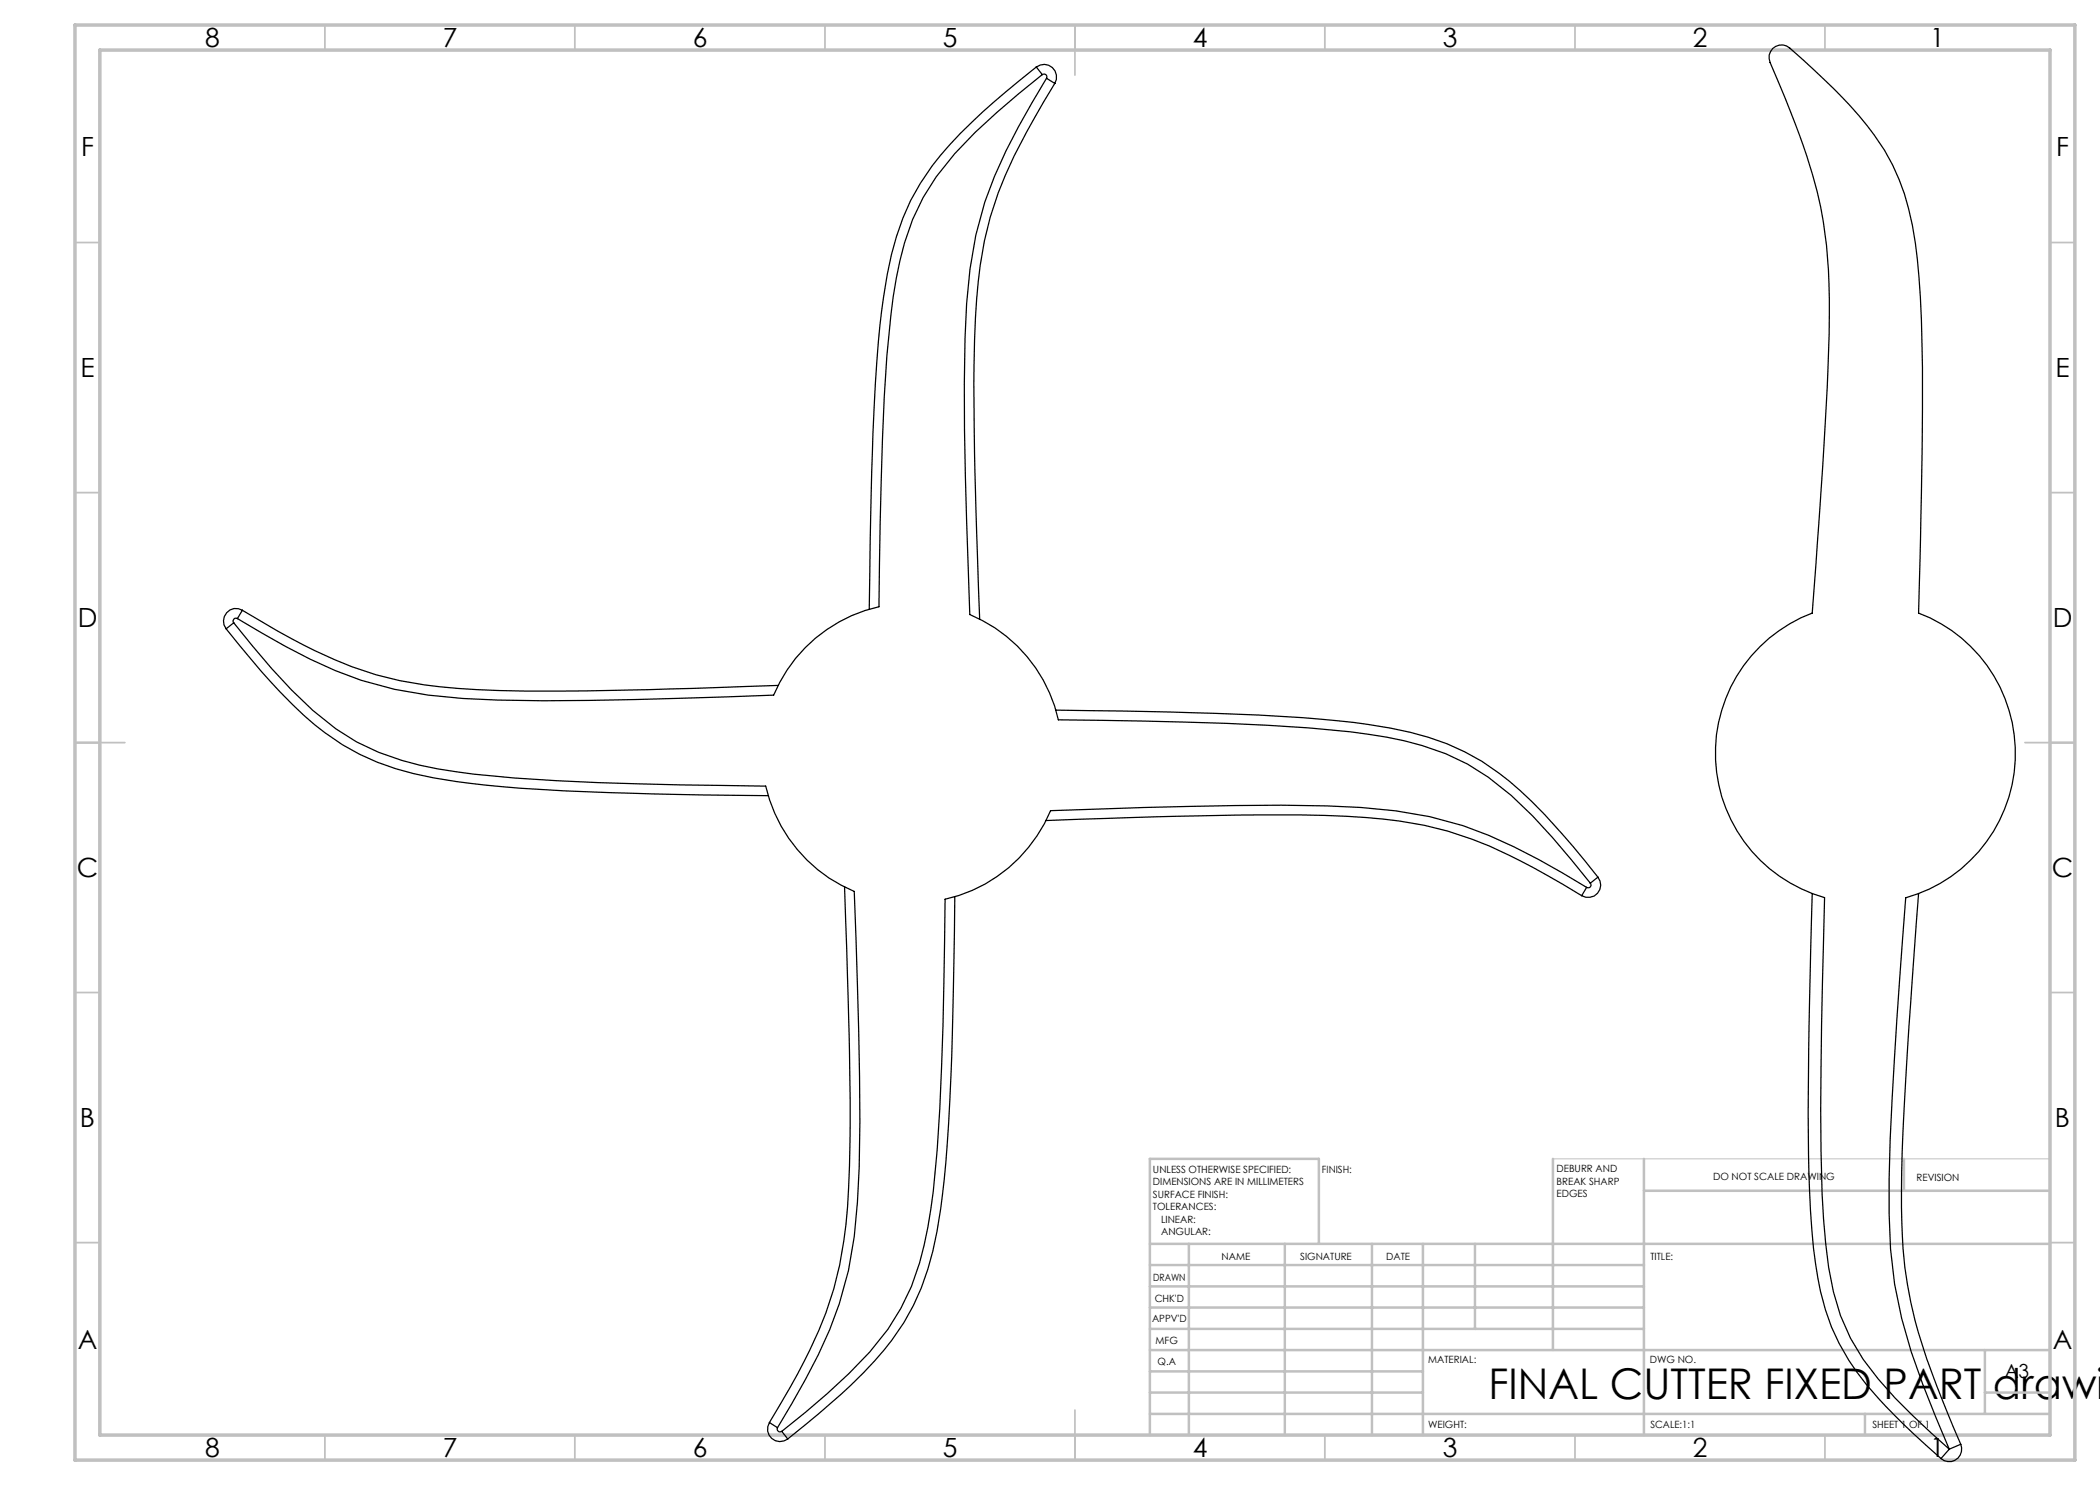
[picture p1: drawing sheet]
<svg xmlns="http://www.w3.org/2000/svg" width="420mm" height="297mm" viewBox="0 0 420 297" stroke-linecap="round" stroke-linejoin="round" font-family="sans-serif">
<path d="M310.6 231.8h99.4" fill="none" stroke="#c0c0c0" stroke-width=".2"/>
<g fill="none" stroke="#c0c0c0" stroke-width=".35">
<path d="M65 5v5M115 5v5M165 5v5M215 5v10M265 5v5M315 5v5M365 5v5M15 48.5h5M410 48.5h5M15 98.5h5M410 98.5h5M15 148.5h10"/>
<path d="M405 148.5h10M15 198.5h5M410 198.5h5M15 248.5h5M410 248.5h5M65 287v5M115 287v5M165 287v5M215 282v10M265 287v5M315 287v5M365 287v5"/>
</g>
<g fill="none" stroke="#c0c0c0" stroke-width=".5">
<path d="M310.6 231.8v38.2M328.8 231.8v55.2M328.8 238.2h81.2M380.8 231.8v6.4M230 248.8h180M230 257.3h98.8M230 253h98.8M237.8 248.8v38.2M257 248.8v38.2M263.8 248.8v-17h-33.8v55.2M274.4 248.8v38.2M284.6 248.8v38.2"/>
<path d="M295 248.8v17M230 265.8h98.8M230 261.5h98.8M230 278.5h54.6M230 274.3h54.6M230 270h180M397 278.5h13M397 270v12.8M230 282.8h180M373 282.8v4.2"/>
</g>
<path d="M15 5h400v287h-400zM20 10h390v277h-390z" fill="none" stroke="#c0c0c0" stroke-width=".7"/>
<g fill="none" stroke="#000" stroke-width=".25">
<path d="M207.3 13.4a128.2 128.2 0 0 0-19.2 17.7 45.8 45.8 0 0 0-9.8 19.8 169.4 169.4 0 0 0-3.5 30.3 1143.9 1143.9 0 0 0-1 40.6M207.3 13.4a2.52 2.52 0 0 1 3.2 .1 2.52 2.52 0 0 1 .5 3.2M207.3 13.4l1.2 1.5M208.5 14.9a147.7 147.7 0 0 0-17.6 15.9 46.8 46.8 0 0 0-11.7 24.9 185.7 185.7 0 0 0-2.4 23.7l-.6 16.6-.4 25.4a29.9 29.9 0 0 0-21.1 17.6l-18.7 .7a562.2 562.2 0 0 1-43.4 0 76.5 76.5 0 0 1-35.5-10.4l-9.6-5.6M208.5 14.9a.57 .57 0 0 1 .7 0 .57 .57 0 0 1 .1 .8M209.3 15.7a150.6 150.6 0 0 0-10.4 19.6 75.3 75.3 0 0 0-5.6 25.4 602.8 602.8 0 0 0 .3 52.7l.4 9.5a30 30 0 0 1 17.7 21.1l16.9 .2a409.6 409.6 0 0 1 45.1 2.7 59.9 59.9 0 0 1 19.8 5.9 65.1 65.1 0 0 1 17 14.7l7.6 9.1M209.3 15.7l1.7 1M211 16.7l-4.1 6.9a86.2 86.2 0 0 0-10 24.6 134.4 134.4 0 0 0-2.1 24.9 1065 1065 0 0 0 1.1 50.7M354.5 9.7a2.51 2.51 0 0 1 3.5-.1 113.1 113.1 0 0 1 16.8 17.4 45.1 45.1 0 0 1 8.3 21.7 248.7 248.7 0 0 1 1.4 33.1l-.2 16.9-.6 23.9a30 30 0 0 1 19.3 29.4 30 30 0 0 1-21.9 27.6l-1.7 24.2a583 583 0 0 0-1.6 39 89.1 89.1 0 0 0 6.8 34.1l5.3 12.9a137.6 137.6 0 0 1-14.2-14 41.6 41.6 0 0 1-10-22.3 172.2 172.2 0 0 1-1.5-23.1l-.1-8.5 .2-16.9 .6-25.5a30 30 0 0 1-21.8-27.5 30 30 0 0 1 19.3-29.4l1.8-24.5a484.5 484.5 0 0 0 1.6-41.3 88.4 88.4 0 0 0-6.7-31.8l-5.1-12.5a2.46 2.46 0 0 1 .5-2.8zM45.2 125.8a133 133 0 0 0 17.7 19.2 48.3 48.3 0 0 0 23.8 10.6 243.6 243.6 0 0 0 35.4 2.9l18.6 .5 13 .1M46.7 124.6a140 140 0 0 0 15.9 17.5 47.6 47.6 0 0 0 24.9 11.7 179.8 179.8 0 0 0 23.8 2.3 1028.6 1028.6 0 0 0 41.8 1.1 30.2 30.2 0 0 0 17.8 21.1l.6 18.7a673.6 673.6 0 0 1 .3 36.5l-.3 6.9a76.5 76.5 0 0 1-10.4 35.5l-5.6 9.6M46.7 124.6l-1.5 1.2"/>
<path d="M47.5 123.7a.57 .57 0 0 0-.7 .1 .57 .57 0 0 0-.1 .8M48.5 122.1a2.51 2.51 0 0 0-3.2 .5 2.51 2.51 0 0 0-.1 3.2M48.5 122.1l6.9 4a98.1 98.1 0 0 0 19.8 8.9 102.1 102.1 0 0 0 24.6 3.1 1035.6 1035.6 0 0 0 55.8-1M48.5 122.1l-1 1.6M211.2 142a956.8 956.8 0 0 1 49.5 1.5l3.7 .4a109.6 109.6 0 0 1 21.3 3.6 48 48 0 0 1 20.7 12.8l4.2 4.5a160.5 160.5 0 0 1 9 10.6M168.9 177.4l.6 17.2a619.7 619.7 0 0 1 .2 43 76.1 76.1 0 0 1-8.9 34.7l-2.8 5.3-4.1 6.9M191 179.3a808.4 808.4 0 0 1-1.8 53.3 109.6 109.6 0 0 1-3.6 21.3 48 48 0 0 1-12.9 20.6 178.4 178.4 0 0 1-15.1 13.3M209.2 164.1l21.7-.7a590.2 590.2 0 0 1 38.4-.1 82.2 82.2 0 0 1 25.1 4.5 130.7 130.7 0 0 1 21.9 11.3M317.3 177.5a147.2 147.2 0 0 0-19.6-10.4 75.2 75.2 0 0 0-25.5-5.6 410.6 410.6 0 0 0-34.5-.2l-27.6 .8a29.9 29.9 0 0 1-21.1 17.7l-.1 8.7a744.1 744.1 0 0 1-1.5 41.5 114.7 114.7 0 0 1-3.5 22.6 45 45 0 0 1-10 17.8 144.4 144.4 0 0 1-17.5 15.9M317.3 177.5l-1 1.6M318.1 176.6a.57 .57 0 0 1 0 .8 .57 .57 0 0 1-.8 .1M319.6 175.4a2.5 2.5 0 0 1-.1 3.2 2.5 2.5 0 0 1-3.2 .5"/>
<path d="M319.6 175.4l-1.5 1.2M362.4 178.7l-.4 16.7a702.2 702.2 0 0 0 .1 46.6 86.9 86.9 0 0 0 3 20 47.3 47.3 0 0 0 12.1 19.3l5.6 5.6 5.4 4.8M383.7 178.7l-2.2 30.7a372.8 372.8 0 0 0-1 37.8 89.7 89.7 0 0 0 6.8 29.8l4.8 11.9M153.9 284.5a2.5 2.5 0 0 0 .4 3.2 2.5 2.5 0 0 0 3.3 .1M153.9 284.5l1.6 1M155.5 285.5a.58 .58 0 0 0 .1 .7 .58 .58 0 0 0 .8 .1M156.4 286.3l1.2 1.5M389.9 289.8l-1.7 1.9M392.1 288.9a2.5 2.5 0 0 1-.8 3 2.5 2.5 0 0 1-3.1-.2M392.1 288.9l-2.2 .9"/>
</g>
<text font-size="8.5" x="297.7" y="279.7">FINAL CUTTER FIXED PART drawin</text>
<g font-size="5.3">
<text x="41" y="9.5">8</text>
<text x="88.5" y="9.5">7</text>
<text x="138.5" y="9.5">6</text>
<text x="188.5" y="9.5">5</text>
<text x="238.5" y="9.5">4</text>
<text x="288.5" y="9.5">3</text>
<text x="338.5" y="9.5">2</text>
<text x="386" y="9.5">1</text>
<text x="16.2" y="31.3">F</text>
<text x="411.2" y="31.3">F</text>
<text x="16.1" y="75.5">E</text>
<text x="411.1" y="75.5">E</text>
<text x="15.5" y="125.5">D</text>
<text x="410.5" y="125.5">D</text>
<text x="15.4" y="175.5">C</text>
<text x="410.4" y="175.5">C</text>
<text x="16" y="225.5">B</text>
<text x="411" y="225.5">B</text>
<text x="15.5" y="269.8">A</text>
<text x="410.5" y="269.8">A</text>
<text x="41" y="291.5">8</text>
<text x="88.5" y="291.5">7</text>
<text x="138.5" y="291.5">6</text>
<text x="188.5" y="291.5">5</text>
<text x="238.5" y="291.5">4</text>
<text x="288.5" y="291.5">3</text>
<text x="338.5" y="291.5">2</text>
<text x="386" y="291.5">1</text>
</g>
<text font-size="3.9" x="400.9" y="275.5">A3</text>
<g font-size="2">
<text x="230.6" y="234.6">UNLESS OTHERWISE SPECIFIED:</text>
<text x="230.6" y="237.1">DIMENSIONS ARE IN MILLIMETERS</text>
<text x="230.6" y="239.6">SURFACE FINISH:</text>
<text x="264.4" y="234.6">FINISH:</text>
<text x="311.3" y="234.5">DEBURR AND</text>
<text x="311.3" y="237">BREAK SHARP</text>
<text x="311.3" y="239.5">EDGES</text>
<text x="342.6" y="236">DO NOT SCALE DRAWING</text>
<text x="383.3" y="236.2">REVISION</text>
<text x="230.6" y="242.1">TOLERANCES:</text>
<text x="232.2" y="244.6">LINEAR:</text>
<text x="232.2" y="247.1">ANGULAR:</text>
<text x="244.3" y="252">NAME</text>
<text x="260" y="251.9">SIGNATURE</text>
<text x="277.2" y="251.9">DATE</text>
<text x="330.1" y="251.9">TITLE:</text>
<text x="230.6" y="256.1">DRAWN</text>
<text x="230.9" y="260.3">CHK'D</text>
<text x="230.4" y="264.4">APPV'D</text>
<text x="231.1" y="268.8">MFG</text>
<text x="231.5" y="273">Q.A</text>
<text x="285.6" y="272.5">MATERIAL:</text>
<text x="330" y="272.5">DWG NO.</text>
<text x="285.6" y="285.5">WEIGHT:</text>
<text x="330.1" y="285.6">SCALE:1:1</text>
<text x="374.5" y="285.6">SHEET 1 OF 1</text>
</g>
</svg>
